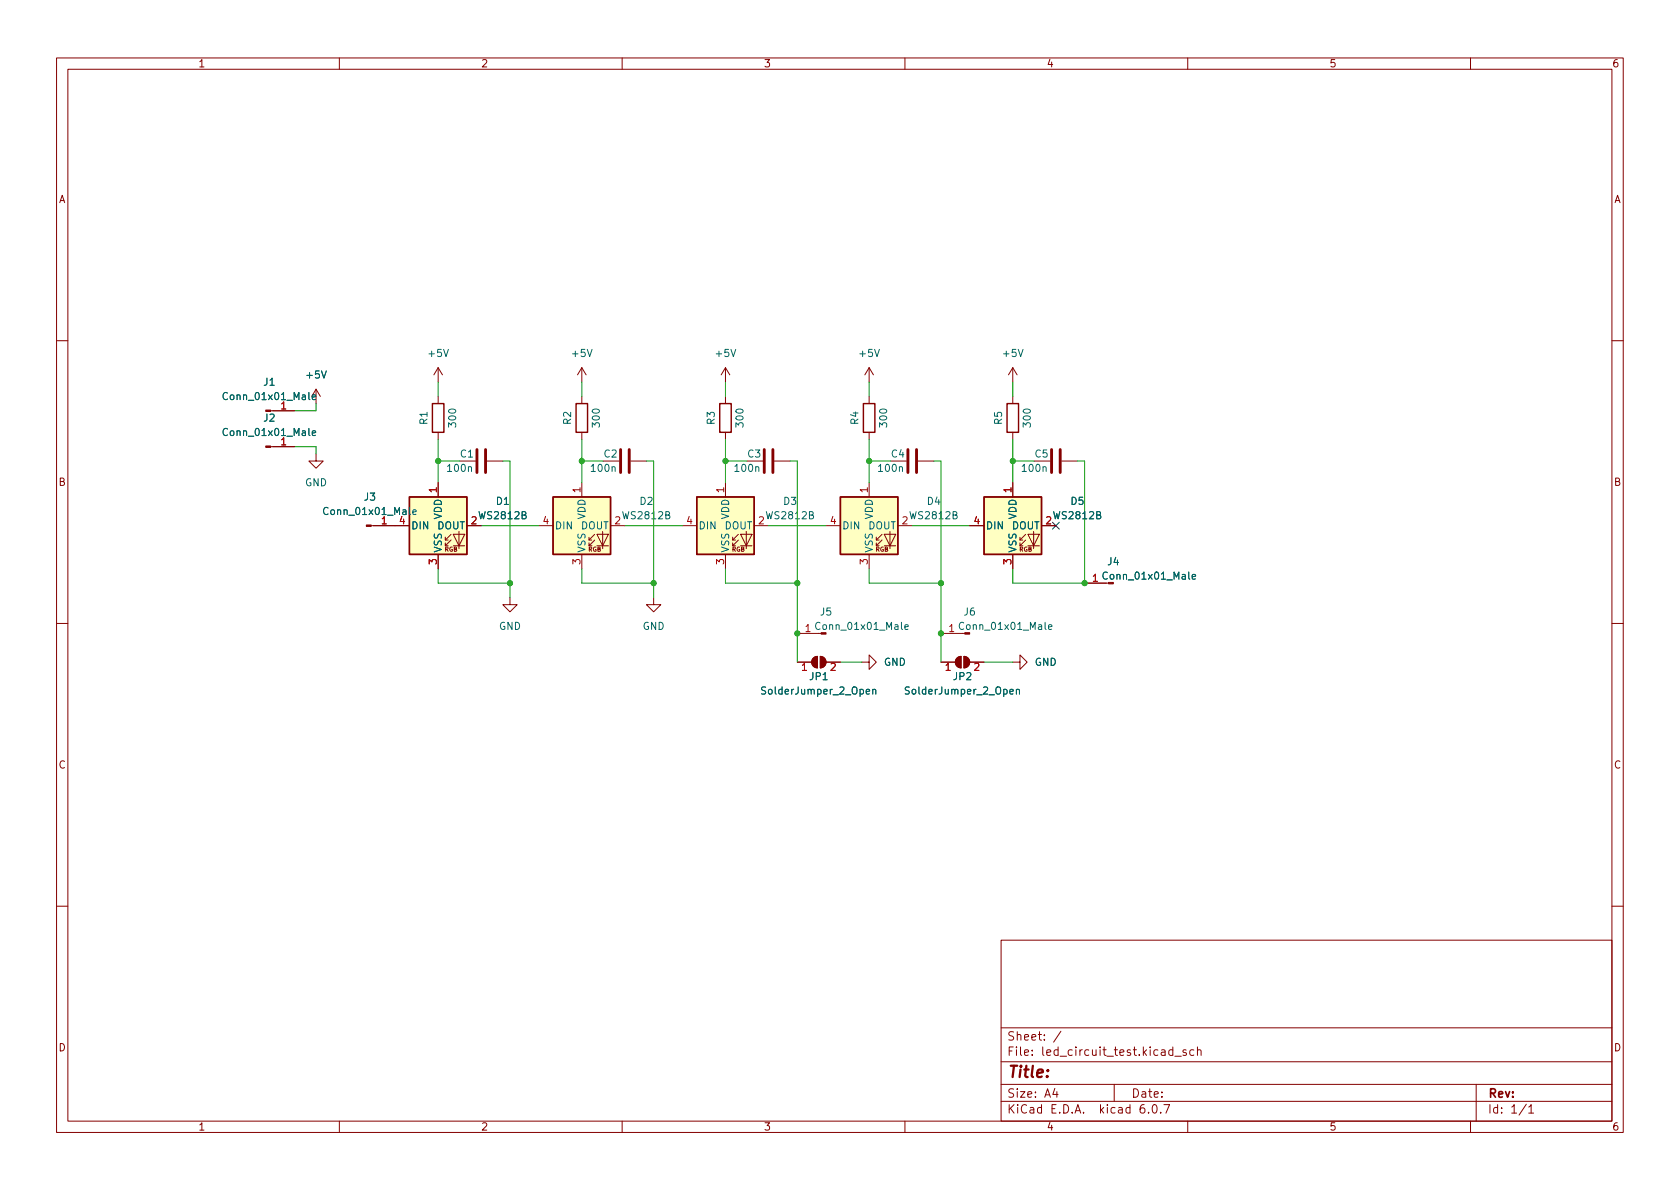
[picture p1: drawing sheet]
<svg xmlns="http://www.w3.org/2000/svg" width="297mm" height="210mm" viewBox="0 0 297 210" stroke-linecap="round" stroke-linejoin="round" font-family="sans-serif">
<g fill="none" stroke="#840000" stroke-width=".18">
<path d="M10 10.2h277v190.1h-277zM12 12.2h273v186.1h-273zM60 10.2v2M110 10.2v2M160 10.2v2M210 10.2v2M260 10.2v2M10 60.2h2M47.9 79h4.2M47.9 72.6h4.2M55.9 68.8l-.8 1.3M55.9 68.8v2.6"/>
<path d="M55.9 68.8l.7 1.3M77.5 65l-.8 1.3M77.5 65v2.6M77.5 70.1v1.3M77.5 76.4v1.3M77.5 65l.7 1.3M102.9 65l-.8 1.3M102.9 65v2.6M102.9 70.1v1.3M102.9 76.4v1.3M102.9 65l.7 1.3M128.3 65v2.6"/>
<path d="M128.3 70.1v1.3M128.3 76.4v1.3M128.3 65l-.8 1.3M128.3 65l.7 1.3M153.7 65l-.8 1.3M153.7 65v2.6M153.7 70.1v1.3M153.7 76.4v1.3M153.7 65l.7 1.3M179.1 65l-.8 1.3M179.1 65v2.6M179.1 70.1v1.3"/>
<path d="M179.1 76.4v1.3M179.1 65l.7 1.3M285 60.2h2M55.9 80.3v1.2h1.2l-1.2 1.3-1.3-1.3h1.3M65.6 93h6.8M77.5 85.3v2.6M77.5 98v2.6M78.7 95.5h.5M79.8 95.5l-1.1 1v-.5M79.8 94.5l-1.1 1v-.5M80.1 94.5h2.1l-1 2zM80.1 96.5h2.1"/>
<path d="M81.2 94v3M81.3 81.5h2.8M82.5 93h2.6M86.1 81.5h2.8M95.2 93h2.6M102.9 85.3v2.6M102.9 98v2.6M104.1 95.5h.5M105.2 95.5l-1.1 1v-.5M105.2 94.5l-1.1 1v-.5M105.5 94.5h2.1l-1 2zM105.5 96.5h2.1"/>
<path d="M106.6 94v3M107.9 93h2.6M111.5 81.5h2.8M120.6 93h2.6M128.3 85.3v2.6M128.3 98v2.6M129.5 95.5h.5M130.6 95.5l-1.1 1v-.5M130.6 94.5l-1.1 1v-.5M130.9 94.5h2.1l-1 2zM130.9 96.5h2.1M132 94v3"/>
<path d="M133.3 93h2.6M136.9 81.5h2.8M146 93h2.6M153.7 85.3v2.6M153.7 98v2.6M154.9 95.5h.5M156 95.5l-1.1 1v-.5M156 94.5l-1.1 1v-.5M156.3 94.5h2.1l-1 2zM156.3 96.5h2.1M157.4 94v3M158.7 93h2.6"/>
<path d="M162.3 81.5h2.8M171.4 93h2.6M179.1 85.3v2.6M179.1 98v2.6M180.3 95.5h.5M181.4 95.5l-1.1 1v-.5M181.4 94.5l-1.1 1v-.5M181.7 94.5h2.1l-1 2zM181.7 96.5h2.1M182.8 94v3M184.1 93h2.6M187.7 81.5h2.8"/>
<path d="M10 110.2h2M90.2 105.7v1.2h1.2l-1.2 1.3-1.3-1.3h1.3M115.6 105.7v1.2h1.2l-1.2 1.3-1.3-1.3h1.3M141 117.1h2.5M141 112h3.8M143.8 116.4l.7-.3v2a1.02 1.02 0 0 1-.9-.6 1.02 1.02 0 0 1 .2-1.1zM145 116.1a1.02 1.02 0 0 1 1 1 1.02 1.02 0 0 1-1 1zM146 117.1h2.6M152.4 117.1h1.3v-1.3l1.2 1.3-1.2 1.3v-1.3M166.4 117.1h2.5M166.4 112h3.8M169.2 116.4l.7-.3v2a1.02 1.02 0 0 1-.9-.6 1.02 1.02 0 0 1 .2-1.1z"/>
<path d="M170.4 116.1a1.02 1.02 0 0 1 1 1 1.02 1.02 0 0 1-1 1zM171.4 117.1h2.6M179.1 117.1h1.2v-1.3l1.3 1.3-1.3 1.3v-1.3M191.8 103.1h3.8M285 110.2h2M10 160.2h2M177 166.3h108v32h-108zM285 160.2h2M60 198.3v2M110 198.3v2M160 198.3v2M177 194.8h108"/>
<path d="M177 191.8h108M177 187.8h108M177 181.8h108M186.5 192.5l-.4 1h1M186.9 193v1M187.6 182.4l-1.3 1.9M197 191.8v3M202.3 195.3a.59 .59 0 0 0-.7 .7v.5l.1 .3h.4l.3-.1v-.5l-.1-.2-.4-.1-.3 .3M203.1 196.7v.1M203.9 195.4l.2-.1a.81 .81 0 0 1 .6 .7 .81 .81 0 0 1-.3 .8h-.2a.81 .81 0 0 1-.6-.6 .81 .81 0 0 1 .3-.8zM205.2 196.7v.1M205.8 195.3h1l-.7 1.5"/>
<path d="M207.4 185.7l-.5-.1-.3 .3v.4l.2 .3h.6M207.4 185.1v1.5M207.7 186.8h1.2M209.7 185.7l-.3-.1-.3 .2 .1 .3 .5 .1v.4h-.6M210 198.3v2M211.1 185.7l-.5-.1-.2 .3v.4l.1 .3h.6M211.7 185.8l.2-.2 .4 .1 .1 .9M211.7 185.1v1.5M260 198.3v2M261 191.8v6.5M269.9 195.3l-1.3 1.9M270.3 195.8l.4-.5v1.5"/>
<path d="M270.3 196.8h.9"/>
</g>
<path d="M84.3 79.5v4.1M85.9 79.5v4.1M109.7 79.5v4.1M111.3 79.5v4.1M135.1 79.5v4.1M136.7 79.5v4.1M160.5 79.5v4.1M162.1 79.5v4.1M185.9 79.5v4.1M187.5 79.5v4.1" fill="none" stroke="#840000" stroke-width=".51"/>
<g fill="#840000" stroke="#840000" stroke-width=".18">
<path d="M64.8 92.8h.8v.3h-.8z"/>
<path d="M169.2 116.4l.7-.3v2a1.02 1.02 0 0 1-.9-.6 1.02 1.02 0 0 1 .2-1.1z"/>
<path d="M170.4 116.1a1.02 1.02 0 0 1 1 1 1.02 1.02 0 0 1-1 1z"/>
<path d="M143.8 116.4l.7-.3v2a1.02 1.02 0 0 1-.9-.6 1.02 1.02 0 0 1 .2-1.1z"/>
<path d="M145 116.1a1.02 1.02 0 0 1 1 1 1.02 1.02 0 0 1-1 1z"/>
<path d="M47 78.9h.9v.2h-.9z"/>
<path d="M47 72.5h.9v.3h-.9z"/>
</g>
<path d="M55.2 76.6l.6-.1v-.3h-.4l-.2 .2 .1 .6h.5M55.2 70.2l.6-.1v-.2l-.4-.1-.2 .2 .1 .6h.5M73 90.6l.6-.2-.1-.2-.3-.1-.2 .2 .1 .6h.4M160 110.9l.6-.1-.1-.3h-.3l-.2 .1 .1 .7h.4M185.4 110.9l.6-.1-.1-.3h-.3l-.2 .1 .1 .7h.4M210.8 102l.6-.1-.1-.3h-.3l-.2 .2 .1 .6h.4M154.3 122l.2-.1 .3 .1v.7M154.3 121.9v.8M179.7 122l.2-.1 .3 .1v.7M179.7 121.9v.8" fill="none" stroke="#006464" stroke-width=".18"/>
<path d="M76.5 71.4h2v5h-2zM101.9 71.4h2v5h-2zM127.3 71.4h2v5h-2zM152.7 71.4h2v5h-2zM178.1 71.4h2v5h-2zM72.4 87.9h10.1v10.1h-10.1zM97.8 87.9h10.1v10.1h-10.1zM123.2 87.9h10.1v10.1h-10.1zM148.6 87.9h10.1v10.1h-10.1zM174 87.9h10.1v10.1h-10.1z" fill="none" stroke="#840000" stroke-width=".25"/>
<g fill="#ffffc2" stroke="#ffffc2" stroke-width=".18">
<path d="M123.2 87.9h10.1v10.1h-10.1z"/>
<path d="M174 87.9h10.1v10.1h-10.1z"/>
<path d="M148.6 87.9h10.1v10.1h-10.1z"/>
<path d="M72.4 87.9h10.1v10.1h-10.1z"/>
<path d="M97.8 87.9h10.1v10.1h-10.1z"/>
</g>
<g fill="none" stroke="#009600" stroke-width=".18">
<path d="M52.1 79h3.8v1.3M55.9 71.4v1.2h-3.8M77.5 67.6v2.5M77.5 77.7v7.6M102.9 67.6v2.5M102.9 77.7v7.6M128.3 67.6v2.5M128.3 77.7v7.6M153.7 67.6v2.5M153.7 77.7v7.6M179.1 67.6v2.5M179.1 77.7v7.6"/>
<path d="M77.5 81.5h3.8M85.1 93h10.1M88.9 81.5h1.3v24.2M102.9 81.5h3.8M110.5 93h10.1M114.3 81.5h1.3v24.2M128.3 81.5h3.8M135.9 93h10.1M139.7 81.5h1.3v35.6M153.7 81.5h3.8M161.3 93h10.1M165.1 81.5h1.3v35.6"/>
<path d="M179.1 81.5h3.8M190.5 81.5h1.3v21.6h-12.7v-2.5M77.5 100.6v2.5h12.7M102.9 100.6v2.5h12.7M128.3 100.6v2.5h12.7M148.6 117.1h3.8M153.7 100.6v2.5h12.7M174 117.1h5.1"/>
</g>
<path d="M186.1 92.3l1.2 1.3M187.3 92.3l-1.2 1.3" fill="none" stroke="#000084" stroke-width=".18"/>
<g fill="#009600" stroke="#009600" stroke-width=".18">
<circle cx="90.2" cy="103.1" r=".46"/>
<circle cx="128.3" cy="81.5" r=".46"/>
<circle cx="115.6" cy="103.1" r=".46"/>
<circle cx="102.9" cy="81.5" r=".46"/>
<circle cx="153.7" cy="81.5" r=".46"/>
<circle cx="141" cy="112" r=".46"/>
<circle cx="141" cy="103.1" r=".46"/>
<circle cx="191.8" cy="103.1" r=".46"/>
<circle cx="166.4" cy="103.1" r=".46"/>
<circle cx="166.4" cy="112" r=".46"/>
<circle cx="179.1" cy="81.5" r=".46"/>
<circle cx="77.5" cy="81.5" r=".46"/>
</g>
<text font-size="2.8" fill="#840000" x="178" y="190.6">Title:</text>
<g font-size="2.1" fill="#840000">
<text x="178" y="184">Sheet: /</text>
<text x="178" y="186.7">File: led_circuit_test.kicad_sch</text>
<text x="178" y="196.9">KiCad E.D.A. kicad 6.0.7</text>
<text x="178" y="194.1">Size: A4</text>
<text x="200" y="194.1">Date:</text>
<text x="263" y="194.1">Rev:</text>
<text x="263" y="196.9">Id: 1/1</text>
</g>
<g font-size="1.8" fill="#840000">
<text x="35" y="11.9">1</text>
<text x="85" y="11.9">2</text>
<text x="135" y="11.9">3</text>
<text x="185" y="11.9">4</text>
<text x="235" y="11.9">5</text>
<text x="285" y="11.9">6</text>
<text x="10.3" y="35.9">A</text>
<text x="285.3" y="35.9">A</text>
<text x="10.3" y="85.9">B</text>
<text x="285.3" y="85.9">B</text>
<text x="10.3" y="135.9">C</text>
<text x="285.3" y="135.9">C</text>
<text x="10.3" y="185.9">D</text>
<text x="285.3" y="185.9">D</text>
<text x="35" y="199.9">1</text>
<text x="85" y="199.9">2</text>
<text x="135" y="199.9">3</text>
<text x="185" y="199.9">4</text>
<text x="235" y="199.9">5</text>
<text x="285" y="199.9">6</text>
</g>
<g font-size="1.8" fill="#006464">
<text x="75.9" y="63.1">+5V</text>
<text x="101.3" y="63.1">+5V</text>
<text x="126.7" y="63.1">+5V</text>
<text x="152.1" y="63.1">+5V</text>
<text x="177.5" y="63.1">+5V</text>
<text x="40" y="70.7">Conn_01x01_Male</text>
<text x="46.6" y="68.2">J1</text>
<text x="54.3" y="66.9">+5V</text>
<text x="40" y="77.1">Conn_01x01_Male</text>
<text x="46.6" y="74.5">J2</text>
<text x="75.6" y="75" transform="rotate(-90 75.6 75)">R1</text>
<text x="80.6" y="75.4" transform="rotate(-90 80.6 75.4)">300</text>
<text x="101" y="75" transform="rotate(-90 101 75)">R2</text>
<text x="106" y="75.4" transform="rotate(-90 106 75.4)">300</text>
<text x="126.4" y="75" transform="rotate(-90 126.4 75)">R3</text>
<text x="131.4" y="75.4" transform="rotate(-90 131.4 75.4)">300</text>
<text x="151.8" y="75" transform="rotate(-90 151.8 75)">R4</text>
<text x="156.8" y="75.4" transform="rotate(-90 156.8 75.4)">300</text>
<text x="177.2" y="75" transform="rotate(-90 177.2 75)">R5</text>
<text x="182.2" y="75.4" transform="rotate(-90 182.2 75.4)">300</text>
<text x="79.3" y="83.4">100n</text>
<text x="81.4" y="80.9">C1</text>
<text x="104.7" y="83.4">100n</text>
<text x="106.8" y="80.9">C2</text>
<text x="130.1" y="83.4">100n</text>
<text x="132.2" y="80.9">C3</text>
<text x="155.5" y="83.4">100n</text>
<text x="157.6" y="80.9">C4</text>
<text x="180.9" y="83.4">100n</text>
<text x="183" y="80.9">C5</text>
<text x="53.9" y="86">GND</text>
<text x="64.4" y="88.5">J3</text>
<text x="87.8" y="89.3">D1</text>
<text x="113.2" y="89.3">D2</text>
<text x="138.6" y="89.3">D3</text>
<text x="164" y="89.3">D4</text>
<text x="189.4" y="89.3">D5</text>
<text x="57.7" y="91.1">Conn_01x01_Male</text>
<text x="72.6" y="93.6">DIN</text>
<text x="77.3" y="93.6">DOUT</text>
<text x="78.1" y="91.9" transform="rotate(-90 78.1 91.9)">VDD</text>
<text x="84.9" y="91.8">WS2812B</text>
<text x="98" y="93.6">DIN</text>
<text x="102.7" y="93.6">DOUT</text>
<text x="103.5" y="91.9" transform="rotate(-90 103.5 91.9)">VDD</text>
<text x="110.3" y="91.8">WS2812B</text>
<text x="123.4" y="93.6">DIN</text>
<text x="128.1" y="93.6">DOUT</text>
<text x="128.9" y="91.9" transform="rotate(-90 128.9 91.9)">VDD</text>
<text x="135.7" y="91.8">WS2812B</text>
<text x="148.8" y="93.6">DIN</text>
<text x="153.5" y="93.6">DOUT</text>
<text x="154.3" y="91.9" transform="rotate(-90 154.3 91.9)">VDD</text>
<text x="161.1" y="91.8">WS2812B</text>
<text x="174.2" y="93.6">DIN</text>
<text x="178.9" y="93.6">DOUT</text>
<text x="179.7" y="91.9" transform="rotate(-90 179.7 91.9)">VDD</text>
<text x="186.5" y="91.8">WS2812B</text>
<text x="78.1" y="97.8" transform="rotate(-90 78.1 97.8)">VSS</text>
<text x="103.5" y="97.8" transform="rotate(-90 103.5 97.8)">VSS</text>
<text x="128.9" y="97.8" transform="rotate(-90 128.9 97.8)">VSS</text>
<text x="154.3" y="97.8" transform="rotate(-90 154.3 97.8)">VSS</text>
<text x="179.7" y="97.8" transform="rotate(-90 179.7 97.8)">VSS</text>
<text x="195.9" y="99.9">J4</text>
<text x="195.5" y="102.5">Conn_01x01_Male</text>
<text x="88.2" y="111.4">GND</text>
<text x="113.6" y="111.4">GND</text>
<text x="144.7" y="111.4">Conn_01x01_Male</text>
<text x="145.1" y="108.8">J5</text>
<text x="170.1" y="111.4">Conn_01x01_Male</text>
<text x="170.5" y="108.8">J6</text>
<text x="156.3" y="117.7">GND</text>
<text x="182.9" y="117.7">GND</text>
<text x="135.1" y="122.8">SolderJumper_2_Open</text>
<text x="143.2" y="120.3">JP1</text>
<text x="160.5" y="122.8">SolderJumper_2_Open</text>
<text x="168.6" y="120.3">JP2</text>
</g>
<g font-size="1.8" fill="#a90000">
<text x="49.7" y="72.4">1</text>
<text x="49.7" y="78.7">1</text>
<text x="77.2" y="87.1" transform="rotate(-90 77.2 87.1)">1</text>
<text x="102.6" y="87.1" transform="rotate(-90 102.6 87.1)">1</text>
<text x="128" y="87.1" transform="rotate(-90 128 87.1)">1</text>
<text x="153.4" y="87.1" transform="rotate(-90 153.4 87.1)">1</text>
<text x="178.8" y="87.1" transform="rotate(-90 178.8 87.1)">1</text>
<text x="67.5" y="92.7">1</text>
<text x="70.6" y="92.7">4</text>
<text x="83.3" y="92.7">2</text>
<text x="96" y="92.7">4</text>
<text x="108.7" y="92.7">2</text>
<text x="121.4" y="92.7">4</text>
<text x="134.1" y="92.7">2</text>
<text x="146.8" y="92.7">4</text>
<text x="159.5" y="92.7">2</text>
<text x="172.2" y="92.7">4</text>
<text x="184.9" y="92.7">2</text>
<text x="77.2" y="99.8" transform="rotate(-90 77.2 99.8)">3</text>
<text x="102.6" y="99.8" transform="rotate(-90 102.6 99.8)">3</text>
<text x="128" y="99.8" transform="rotate(-90 128 99.8)">3</text>
<text x="153.4" y="99.8" transform="rotate(-90 153.4 99.8)">3</text>
<text x="178.8" y="99.8" transform="rotate(-90 178.8 99.8)">3</text>
<text x="193.2" y="102.9">1</text>
<text x="142.4" y="111.8">1</text>
<text x="167.8" y="111.8">1</text>
<text x="141.7" y="118.6">1</text>
<text x="146.8" y="118.6">2</text>
<text x="167.1" y="118.6">1</text>
<text x="172.2" y="118.6">2</text>
</g>
<g font-size="1.1" fill="#840000">
<text x="78.6" y="97.5">RGB</text>
<text x="104" y="97.5">RGB</text>
<text x="129.4" y="97.5">RGB</text>
<text x="154.8" y="97.5">RGB</text>
<text x="180.2" y="97.5">RGB</text>
</g>
</svg>
